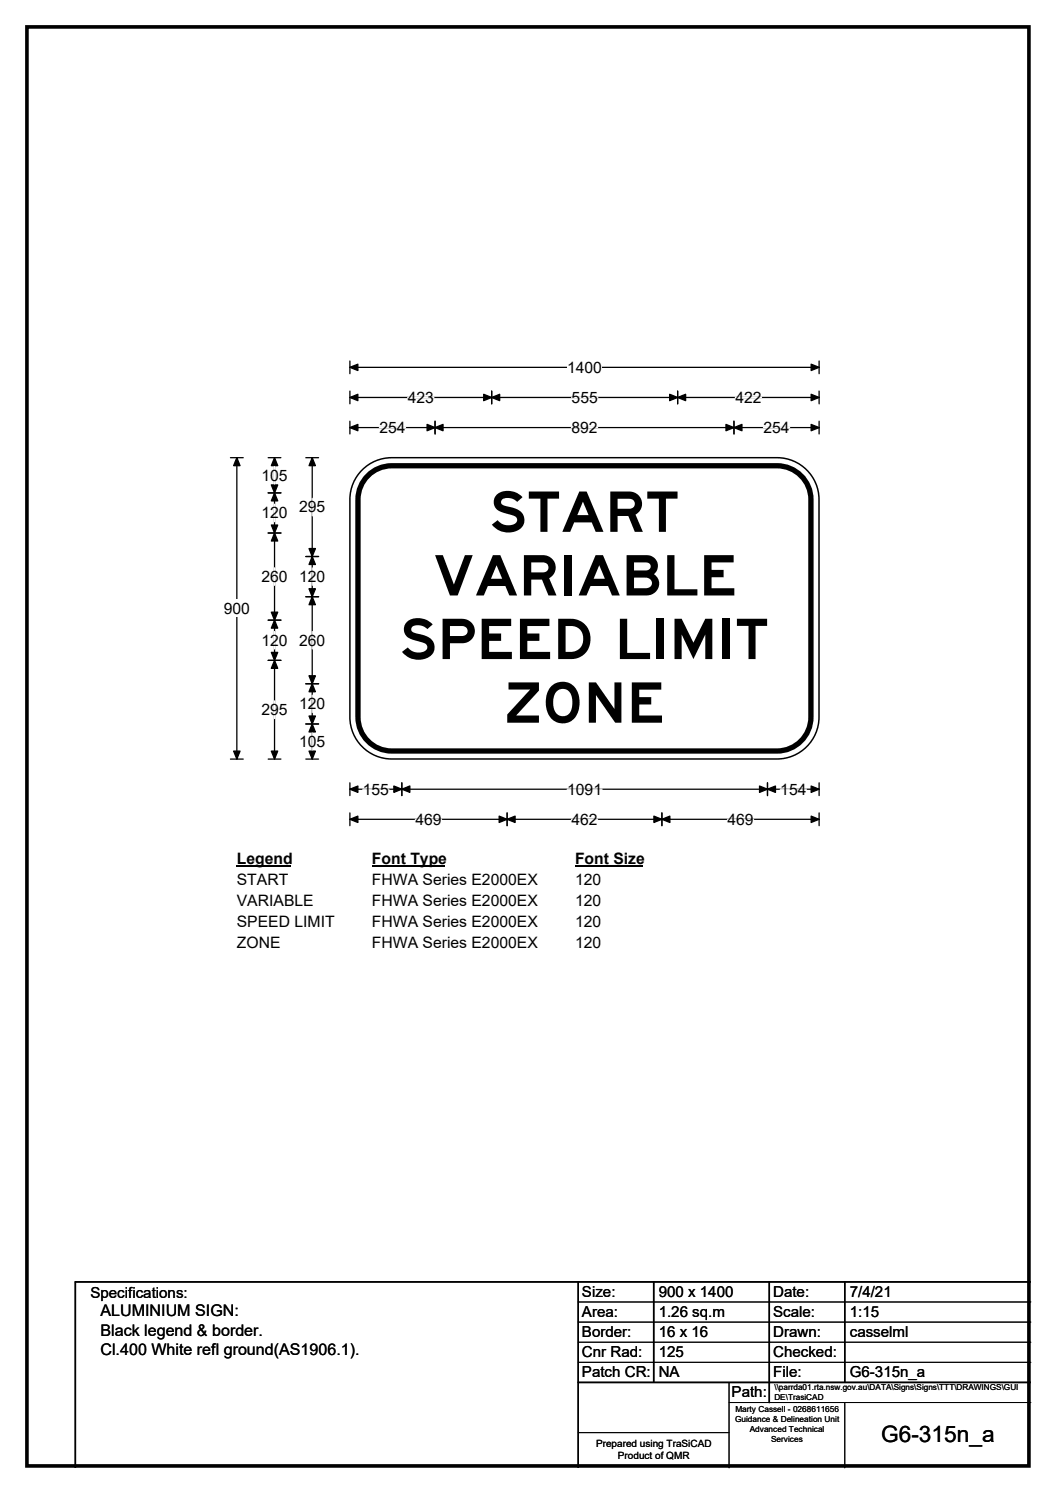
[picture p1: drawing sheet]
<svg xmlns="http://www.w3.org/2000/svg" width="210mm" height="297mm" viewBox="0 0 210 297" stroke-linecap="round" stroke-linejoin="round" font-family="sans-serif">
<path d="M5.4 5.4h199.2v286.3h-199.2z" fill="none" stroke="#000" stroke-width=".72"/>
<path d="M69.6 73.1h93.3M69.6 71.8v2.6M162.9 71.8v2.6" fill="none" stroke="#000" stroke-width=".25"/>
<path d="M69.6 73.1l1.6-.6v1.2zM161.3 72.5l1.6 .6-1.6 .6z" fill="#000" stroke="#000" stroke-width=".25"/>
<path d="M112.8 71.4h6.9v3.4h-6.9z" fill="#fff"/>
<g fill="none" stroke="#000" stroke-width=".25">
<path d="M69.6 79.1h93.3M69.6 77.8v2.5M97.8 77.8v2.5M134.7 77.8v2.5M162.9 77.8v2.5M45.8 91.1h2.6M47.1 91.1v59.9M69.6 83.8v2.5M69.6 85.1h93.3M86.5 83.8v2.5M145.9 83.8v2.5M162.9 83.8v2.5"/>
<path d="M45.8 151h2.6M69.6 155.7v2.6M69.6 157h93.3M79.9 155.7v2.6M152.6 155.7v2.6M162.9 155.7v2.6M69.6 161.7v2.6M69.6 163h93.3M100.8 161.7v2.6M131.6 161.7v2.6M162.9 161.7v2.6"/>
</g>
<g fill="#000" stroke="#000" stroke-width=".25">
<path d="M69.6 79.1l1.6-.7v1.3zM97.8 79.1l1.6-.7v1.3zM96.2 78.4l1.6 .7-1.6 .6zM133.2 78.4l1.5 .7-1.5 .6zM134.7 79.1l1.6-.7v1.3zM161.3 78.4l1.6 .7-1.6 .6zM47.1 91.1l.6 1.5h-1.2zM69.6 85.1l1.6-.7v1.3zM86.5 85.1l1.6-.7v1.3zM84.9 84.4l1.6 .7-1.6 .6zM144.4 84.4l1.5 .7-1.5 .6zM145.9 85.1l1.6-.7v1.3z"/>
<path d="M161.3 84.4l1.6 .7-1.6 .6zM46.5 149.4h1.2l-.6 1.6zM69.6 157l1.6-.6v1.2zM79.9 157l1.6-.6v1.2zM78.3 156.4l1.6 .6-1.6 .6zM151 156.4l1.6 .6-1.6 .6zM152.6 157l1.6-.6v1.2zM161.3 156.4l1.6 .6-1.6 .6zM69.6 163l1.6-.6v1.2zM100.8 163l1.6-.6v1.2zM99.3 162.4l1.5 .6-1.5 .6zM130 162.4l1.6 .6-1.6 .6z"/>
<path d="M131.6 163l1.6-.6v1.2zM161.3 162.4l1.6 .6-1.6 .6z"/>
</g>
<path d="M81.1 79.1h5.2M113.7 79.1h5.2M146.2 79.1h5.2M75.4 85.1h5.2M113.6 85.1h5.2M151.8 85.1h5.2M72.1 157h5.2M112.8 157h6.9M155.2 157h5.2M82.6 163h5.2M113.6 163h5.2M144.7 163h5.2" fill="none" stroke="#fff" stroke-width=".25"/>
<path d="M44.5 119.3h5.2v3.5h-5.2z" fill="#fff"/>
<g fill="none" stroke="#000" stroke-width=".25">
<path d="M53.3 98.1h2.6M53.3 91.1h2.6M54.6 91.1v59.9M60.8 91.1h2.6M62.1 91.1v59.9M53.3 106h2.6M60.8 110.7h2.6M60.8 118.7h2.6M53.3 123.4h2.6M53.3 131.4h2.6M60.8 136h2.6M53.3 151h2.6"/>
<path d="M60.8 151h2.6M60.8 144h2.6"/>
</g>
<g fill="#000" stroke="#000" stroke-width=".25">
<path d="M54.6 98.1l.6 1.6h-1.2zM54.6 91.1l.6 1.5h-1.2zM54 96.5h1.2l-.6 1.6zM62.1 91.1l.6 1.5h-1.3zM54 104.5h1.2l-.6 1.5zM54.6 106l.6 1.6h-1.2zM62.1 110.7l.6 1.6h-1.3zM61.4 117.1h1.3l-.6 1.6zM61.4 109.1h1.3l-.6 1.6zM62.1 118.7l.6 1.6h-1.3zM54 121.8h1.2l-.6 1.6zM54.6 123.4l.6 1.6h-1.2z"/>
<path d="M54 129.8h1.2l-.6 1.6zM54.6 131.4l.6 1.6h-1.2zM61.4 134.5h1.3l-.6 1.5zM62.1 136l.6 1.6h-1.3zM54 149.4h1.2l-.6 1.6zM61.4 142.5h1.3l-.6 1.5zM62.1 144l.6 1.6h-1.3zM61.4 149.4h1.3l-.6 1.6z"/>
</g>
<path d="M54.6 92.8v3.5M62.1 99.1v3.5M54.6 100.3v3.5M54.6 113v3.5M62.1 113v3.5M54.6 125.6v3.5M54.6 139.4v3.6M62.1 125.6v3.5M62.1 138.3v3.5M62.1 145.8v3.5" fill="none" stroke="#fff" stroke-width=".25"/>
<path d="M47.1 169h10.7v3.5h-10.7z" fill="#fff"/>
<path d="M47.1 172.3h10.7" fill="none" stroke="#000" stroke-width=".32"/>
<path d="M74 169h14.4v3.5h-14.4z" fill="#fff"/>
<path d="M74 172.3h14.4" fill="none" stroke="#000" stroke-width=".32"/>
<path d="M114.3 169h13.5v3.5h-13.5z" fill="#fff"/>
<path d="M114.3 172.3h13.5" fill="none" stroke="#000" stroke-width=".32"/>
<g fill="#fff">
<path d="M47.1 173.2h10.2v3.5h-10.2z"/>
<path d="M74 173.2h32.8v3.5h-32.8z"/>
<path d="M114.3 173.2h5.2v3.5h-5.2z"/>
<path d="M47.1 177.4h15.2v3.5h-15.2z"/>
<path d="M74 177.4h32.8v3.5h-32.8z"/>
<path d="M114.3 177.4h5.2v3.5h-5.2z"/>
<path d="M47.1 181.6h19.4v3.5h-19.4z"/>
<path d="M74 181.6h32.8v3.5h-32.8z"/>
<path d="M114.3 181.6h5.2v3.5h-5.2z"/>
<path d="M47.1 185.8h8.6v3.5h-8.6z"/>
<path d="M74 185.8h32.8v3.5h-32.8z"/>
<path d="M114.3 185.8h5.2v3.5h-5.2z"/>
</g>
<path d="M72 93.5a8.3 8.3 0 0 1 5.9-2.4h76.6a8.3 8.3 0 0 1 8.4 8.3v43.3a8.4 8.4 0 0 1-8.4 8.3h-76.6a8.3 8.3 0 0 1-8.3-8.3v-43.3a8.3 8.3 0 0 1 2.4-5.9z" fill-rule="evenodd" fill="#fff" stroke="#fff" stroke-width=".2"/>
<path d="M72.8 95a6.7 6.7 0 0 1 5.1-2.3h76.6a6.7 6.7 0 0 1 6.7 6.7v43.3a6.7 6.7 0 0 1-6.7 6.7h-76.6a6.7 6.7 0 0 1-6.7-6.7v-43.3a6.7 6.7 0 0 1 1.6-4.4z" fill="none" stroke="#000" stroke-width="1.1"/>
<path d="M72 93.5a8.3 8.3 0 0 1 5.9-2.4h76.6a8.3 8.3 0 0 1 8.4 8.3v43.3a8.4 8.4 0 0 1-8.4 8.3h-76.6a8.3 8.3 0 0 1-8.3-8.3v-43.3a8.3 8.3 0 0 1 2.4-5.9zM115 255v37M130 255v20M153 255v24M168 255v20M205 255h-190v37M115 275h90" fill="none" stroke="#000" stroke-width=".3"/>
<path d="M115 259h90M115 263h90M115 267h90M115 271h90M145 279h60M145 275v17M168 279v13M115 285h30" fill="none" stroke="#000" stroke-width=".2"/>
<g font-size="11.1">
<text x="97.2" y="105.8">START</text>
<text x="86.2" y="118.5">VARIABLE</text>
<text x="79.4" y="131.1">SPEED LIMIT</text>
<text x="100.3" y="143.8">ZONE</text>
</g>
<text font-size="4.5" x="175.2" y="286.9">G6-315n_a</text>
<g font-size="3.2">
<text x="20" y="261.9">ALUMINIUM SIGN:</text>
<text x="20" y="265.7">Black legend &amp; border.</text>
<text x="20" y="269.6">Cl.400 White refl ground(AS1906.1).</text>
</g>
<g font-size="3.1">
<text x="112.8" y="74.1">1400</text>
<text x="81.1" y="80.1">423</text>
<text x="113.7" y="80.1">555</text>
<text x="146.2" y="80.1">422</text>
<text x="75.4" y="86.1">254</text>
<text x="113.6" y="86.1">892</text>
<text x="151.8" y="86.1">254</text>
<text x="52" y="95.6">105</text>
<text x="59.5" y="101.9">295</text>
<text x="52" y="103.1">120</text>
<text x="52" y="115.8">260</text>
<text x="59.5" y="115.8">120</text>
<text x="44.5" y="122.1">900</text>
<text x="52" y="128.4">120</text>
<text x="59.5" y="128.4">260</text>
<text x="52" y="142.2">295</text>
<text x="59.5" y="141.1">120</text>
<text x="59.5" y="148.6">105</text>
<text x="72.1" y="158.1">155</text>
<text x="112.8" y="158.1">1091</text>
<text x="155.2" y="158.1">154</text>
<text x="82.6" y="164.1">469</text>
<text x="113.6" y="164.1">462</text>
<text x="144.7" y="164.1">469</text>
<text x="47.1" y="171.8">Legend</text>
<text x="74" y="171.8">Font Type</text>
<text x="114.3" y="171.8">Font Size</text>
<text x="47.1" y="176">START</text>
<text x="74" y="176">FHWA Series E2000EX</text>
<text x="114.3" y="176">120</text>
<text x="47.1" y="180.2">VARIABLE</text>
<text x="47.1" y="184.4">SPEED LIMIT</text>
<text x="74" y="180.2">FHWA Series E2000EX</text>
<text x="74" y="184.4">FHWA Series E2000EX</text>
<text x="114.3" y="180.2">120</text>
<text x="114.3" y="184.4">120</text>
<text x="47.1" y="188.6">ZONE</text>
<text x="74" y="188.6">FHWA Series E2000EX</text>
<text x="114.3" y="188.6">120</text>
</g>
<g font-size="3">
<text x="115.7" y="258">Size:</text>
<text x="131" y="258">900 x 1400</text>
<text x="153.7" y="258">Date:</text>
<text x="169" y="258">7/4/21</text>
<text x="18" y="258.2">Specifications:</text>
<text x="115.7" y="262">Area:</text>
<text x="131" y="262">1.26 sq.m</text>
<text x="153.7" y="262">Scale:</text>
<text x="169" y="262">1:15</text>
<text x="115.7" y="266">Border:</text>
<text x="115.7" y="270">Cnr Rad:</text>
<text x="131" y="266">16 x 16</text>
<text x="131" y="270">125</text>
<text x="153.7" y="266">Drawn:</text>
<text x="153.7" y="270">Checked:</text>
<text x="169" y="266">casselml</text>
<text x="115.7" y="274">Patch CR:</text>
<text x="131" y="274">NA</text>
<text x="153.7" y="274">File:</text>
<text x="169" y="274">G6-315n_a</text>
<text x="145.5" y="278">Path:</text>
</g>
<g font-size="2">
<text x="118.5" y="287.8">Prepared using TraSiCAD</text>
<text x="122.9" y="290.2">Product of QMR</text>
</g>
<g font-size="1.7">
<text x="146.2" y="281">Marty Cassell - 0268611656</text>
<text x="146.2" y="283">Guidance &amp; Delineation Unit</text>
<text x="149.1" y="285">Advanced Technical</text>
<text x="153.3" y="287">Services</text>
</g>
<g font-size="1.6">
<text x="154" y="276.6">\\parrda01.rta.nsw.gov.au\DATA\Signs\Signs\TTT\DRAWINGS\GUI</text>
<text x="154" y="278.5">DE\TrasiCAD</text>
</g>
</svg>
